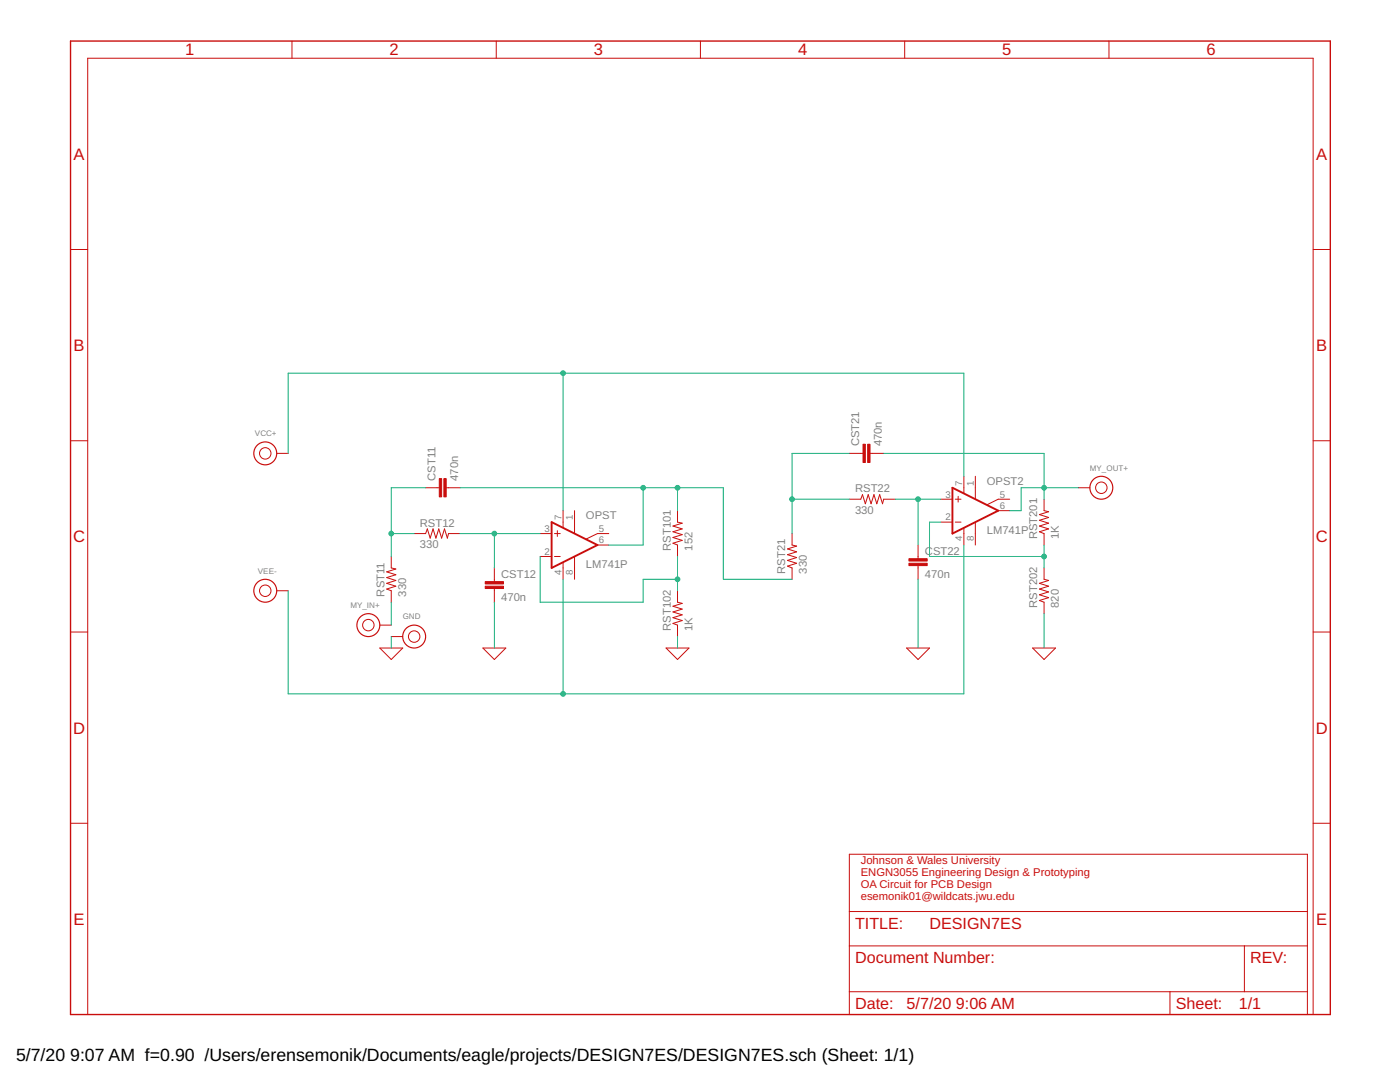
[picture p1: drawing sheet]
<svg xmlns="http://www.w3.org/2000/svg" width="279mm" height="216mm" viewBox="0 0 279 216" stroke-linecap="round" stroke-linejoin="round" font-family="sans-serif">
<g fill="none" stroke="#c90d0c" stroke-width=".2">
<path d="M58.3 8.2v3.4M99 8.2v3.4M139.8 8.2v3.4M180.6 8.2v3.4M221.3 8.2v3.4M14.1 49.8h3.4M262.1 49.8h3.4M14.1 87.9h3.4M55.2 90.5h2.3M84.9 97.3h2.8M89 97.3h2.8M169.5 99.6h2.3l.3-.9 .6 1.8 .6-1.8 .5 1.8 .6-1.8 .6 1.8 .6-1.8 .5 1.8 .3-.9h2.2"/>
<path d="M169.5 90.5h2.8M173.6 90.5h2.8M187.8 99.6h2.3M190.6 99.6h1.2M191.2 99v1.2M192.4 95v3.4M194.6 95v4.5M201.5 99.6h-2.3l-2.2 1.1M208.4 99.6v2.3l.9 .2-1.9 .6 1.9 .6-1.9 .5 1.9 .6-1.9 .6 1.9 .5-1.9 .6 1 .4v2.3M215.2 97.3h2.3M262.1 87.9h3.4M55.2 117.9h2.3"/>
<path d="M78.1 111v2.3l.9 .2-1.8 .6 1.8 .6-1.8 .6 1.8 .5-1.8 .6 1.8 .6-1.8 .5 .9 .4v2.3M82.7 106.5h2.2l.4-1 .6 1.9 .5-1.9 .6 1.9 .6-1.9 .5 1.9 .6-1.9 .6 1.9 .2-.9h2.3M98.7 113.3v2.8M98.7 117.4v2.8M107.8 106.5h2.3M107.8 111h2.3M110.7 106.5h1.1M110.7 111h1.1M111.2 105.9v1.1M112.4 101.9v3.3M112.4 112.3v3.3M114.7 101.9v4.5"/>
<path d="M114.7 111.1v4.5M119.2 108.8h2.3M121.5 106.5h-2.3l-2.2 1M135.2 101.9v2.3l.9 .2-1.8 .6 1.8 .5-1.8 .6 1.8 .6-1.8 .6 1.8 .5-1.8 .6 .9 .4v2.2M135.2 117.9v2.3l.9 .2-1.8 .6 1.8 .5-1.8 .6 1.8 .6-1.8 .6 1.8 .5-1.8 .6 .9 .3v2.3M158.1 106.5v2.3l.9 .2-1.8 .5 1.8 .6-1.8 .6 1.8 .6-1.8 .5 1.8 .6-1.8 .6 .9 .3v2.3M183.2 108.8v2.7M183.2 112.9v2.7M187.8 104.2h2.3M190.6 104.2h1.2M192.4 105.4v3.4M194.6 104.2v4.6"/>
<path d="M199.2 101.9h2.3M208.4 113.3v2.3l.9 .2-1.9 .6 1.9 .6-1.9 .5 1.9 .6-1.9 .6 1.9 .6-1.9 .5 1 .4v2.2M14.1 126.1h3.4M75.8 129.3h4.6l-2.3 2.3zM75.8 124.7h2.3M78.1 127h2.3M96.4 129.3h4.5l-2.2 2.3zM132.9 129.3h4.6l-2.3 2.3zM180.9 129.3h4.6l-2.3 2.3zM206.1 129.3h4.6l-2.3 2.3zM262.1 126.1h3.4M14.1 164.3h3.4"/>
<path d="M169.5 170.5h91.4v31.9h-91.4zM262.1 164.3h3.4M169.5 188.7h91.4M169.5 197.9h91.4M169.5 181.9h91.4M233.5 197.9v4.5M248.3 188.7v9.2M17.5 202.4v-190.8h244.6v190.8"/>
<circle cx="52.9" cy="90.5" r="1.14"/>
<circle cx="219.8" cy="97.3" r="1.14"/>
<circle cx="52.9" cy="117.9" r="1.14"/>
<circle cx="73.5" cy="124.7" r="1.14"/>
<circle cx="82.7" cy="127" r="1.14"/>
</g>
<g fill="#c90d0c" stroke="#c90d0c" stroke-width=".2">
<path d="M87.7 95.5h.4v3.6h-.4z"/>
<path d="M88.6 95.5h.4v3.6h-.4z"/>
<path d="M96.8 116.1h3.7v.4h-3.7z"/>
<path d="M96.8 117h3.7v.4h-3.7z"/>
<path d="M172.2 88.6h.5v3.7h-.5z"/>
<path d="M173.2 88.6h.4v3.7h-.4z"/>
<path d="M181.4 111.5h3.6v.5h-3.6z"/>
<path d="M181.4 112.4h3.6v.5h-3.6z"/>
</g>
<path d="M190.1 97.3l9.1 4.6-9.1 4.6zM110.1 104.2l9.1 4.6-9.1 4.5z" fill="none" stroke="#c90d0c" stroke-width=".38"/>
<g fill="none" stroke="#c90d0c" stroke-width=".23">
<circle cx="52.9" cy="90.5" r="2.29"/>
<circle cx="219.8" cy="97.3" r="2.29"/>
<circle cx="52.9" cy="117.9" r="2.29"/>
<circle cx="73.5" cy="124.7" r="2.29"/>
<circle cx="82.7" cy="127" r="2.29"/>
</g>
<path d="M14.1 8.2h251.4v194.2h-251.4z" fill="none" stroke="#c90d0c" stroke-width=".28"/>
<g fill="none" stroke="#0dab76" stroke-width=".2">
<path d="M112.4 74.5v27.4M57.5 90.5v-16h134.9v20.5M84.9 97.3h-6.8v13.7M91.8 97.3h52.6v18.3h13.7M128.4 97.3v11.5h-6.9M135.2 97.3v4.6M158.1 99.6h11.4M169.5 90.5h-11.4v16M176.4 90.5h32v9.1M178.6 99.6h9.2M183.2 99.6v9.2M215.2 97.3h-11.4v4.6h-2.3"/>
<path d="M78.1 106.5h4.6M91.8 106.5h16M98.7 106.5v6.8M107.8 111v9.2h20.6v-4.6h6.8M112.4 115.6v22.9M135.2 111v6.9M183.2 115.6v13.7M187.8 104.2h-2.3v6.8h22.9M192.4 108.8v29.7h-134.9v-20.6M208.4 108.8v4.5M78.1 120.2v4.5M78.1 127v2.3"/>
<path d="M98.7 120.2v9.1M135.2 127v2.3M208.4 122.4v6.9"/>
</g>
<g fill="#0dab76" stroke="#0dab76" stroke-width=".2">
<circle cx="78.1" cy="106.5" r=".47"/>
<circle cx="98.7" cy="106.5" r=".47"/>
<circle cx="135.2" cy="115.6" r=".47"/>
<circle cx="135.2" cy="97.3" r=".47"/>
<circle cx="128.4" cy="97.3" r=".47"/>
<circle cx="158.1" cy="99.6" r=".47"/>
<circle cx="208.4" cy="111" r=".47"/>
<circle cx="208.4" cy="97.3" r=".47"/>
<circle cx="183.2" cy="99.6" r=".47"/>
<circle cx="112.4" cy="74.5" r=".47"/>
<circle cx="112.4" cy="138.5" r=".47"/>
</g>
<g font-size="3.5">
<text x="3.2" y="211.7">5/7/20</text>
<text x="14" y="211.7">9:07 AM f=0.90 /Users/erensemonik/Documents/eagle/projects/DESIGN7ES/DESIGN7ES.sch (Sheet: 1/1)</text>
</g>
<g font-size="3.3" fill="#c90d0c">
<text x="37" y="11.1">1</text>
<text x="77.7" y="11.1">2</text>
<text x="118.5" y="11.1">3</text>
<text x="159.3" y="11.1">4</text>
<text x="200" y="11.1">5</text>
<text x="240.8" y="11.1">6</text>
<text x="14.7" y="31.9">A</text>
<text x="262.7" y="31.9">A</text>
<text x="14.7" y="70">B</text>
<text x="262.7" y="70">B</text>
<text x="14.6" y="108.2">C</text>
<text x="262.6" y="108.2">C</text>
<text x="14.6" y="146.4">D</text>
<text x="262.6" y="146.4">D</text>
<text x="14.7" y="184.5">E</text>
<text x="262.7" y="184.5">E</text>
</g>
<g font-size="3.2" fill="#c90d0c">
<text x="170.6" y="185.3">TITLE:</text>
<text x="185.5" y="185.3">DESIGN7ES</text>
<text x="170.6" y="192.2">Document Number:</text>
<text x="249.5" y="192.2">REV:</text>
<text x="170.6" y="201.3">Date:</text>
<text x="180.9" y="201.3">5/7/20</text>
<text x="190.8" y="201.3">9:06 AM</text>
<text x="234.6" y="201.3">Sheet:</text>
<text x="247.2" y="201.3">1/1</text>
</g>
<g font-size="2.2" fill="#808080">
<text x="171.4" y="89.1" transform="rotate(-90 171.4 89.1)">CST21</text>
<text x="176" y="89.1" transform="rotate(-90 176 89.1)">470n</text>
<text x="86.9" y="95.9" transform="rotate(-90 86.9 95.9)">CST11</text>
<text x="91.5" y="95.9" transform="rotate(-90 91.5 95.9)">470n</text>
<text x="170.6" y="98.3">RST22</text>
<text x="196.9" y="96.7">OPST2</text>
<text x="83.8" y="105.1">RST12</text>
<text x="116.9" y="103.6">OPST</text>
<text x="170.6" y="102.6">330</text>
<text x="196.9" y="106.5">LM741P</text>
<text x="207" y="107.6" transform="rotate(-90 207 107.6)">RST201</text>
<text x="211.3" y="107.6" transform="rotate(-90 211.3 107.6)">1K</text>
<text x="83.8" y="109.4">330</text>
<text x="116.9" y="113.3">LM741P</text>
<text x="133.9" y="109.9" transform="rotate(-90 133.9 109.9)">RST101</text>
<text x="138.2" y="109.9" transform="rotate(-90 138.2 109.9)">152</text>
<text x="184.6" y="110.7">CST22</text>
<text x="76.7" y="119" transform="rotate(-90 76.7 119)">RST11</text>
<text x="81.1" y="119" transform="rotate(-90 81.1 119)">330</text>
<text x="100" y="119.8">470n</text>
<text x="100" y="115.3">CST12</text>
<text x="156.7" y="114.5" transform="rotate(-90 156.7 114.5)">RST21</text>
<text x="161" y="114.5" transform="rotate(-90 161 114.5)">330</text>
<text x="184.6" y="115.3">470n</text>
<text x="133.9" y="125.9" transform="rotate(-90 133.9 125.9)">RST102</text>
<text x="138.2" y="125.9" transform="rotate(-90 138.2 125.9)">1K</text>
<text x="207" y="121.3" transform="rotate(-90 207 121.3)">RST202</text>
<text x="211.3" y="121.3" transform="rotate(-90 211.3 121.3)">820</text>
</g>
<g font-size="2.2" fill="#c90d0c">
<text x="171.8" y="172.4">Johnson &amp; Wales University</text>
<text x="171.8" y="174.8">ENGN3055 Engineering Design &amp; Prototyping</text>
<text x="171.8" y="177.2">OA Circuit for PCB Design</text>
<text x="171.8" y="179.6">esemonik01@wildcats.jwu.edu</text>
</g>
<g font-size="1.9" fill="#808080">
<text x="188.7" y="99.3">3</text>
<text x="192" y="97" transform="rotate(-90 192 97)">7</text>
<text x="194.3" y="97" transform="rotate(-90 194.3 97)">1</text>
<text x="199.5" y="99.3">5</text>
<text x="199.5" y="101.6">6</text>
<text x="108.7" y="106.1">3</text>
<text x="112" y="103.9" transform="rotate(-90 112 103.9)">7</text>
<text x="114.3" y="103.9" transform="rotate(-90 114.3 103.9)">1</text>
<text x="119.5" y="106.1">5</text>
<text x="188.7" y="103.9">2</text>
<text x="192" y="107.9" transform="rotate(-90 192 107.9)">4</text>
<text x="194.3" y="107.9" transform="rotate(-90 194.3 107.9)">8</text>
<text x="108.7" y="110.7">2</text>
<text x="119.5" y="108.4">6</text>
<text x="112" y="114.7" transform="rotate(-90 112 114.7)">4</text>
<text x="114.3" y="114.7" transform="rotate(-90 114.3 114.7)">8</text>
</g>
<g font-size="1.6" fill="#808080">
<text x="50.9" y="87">VCC+</text>
<text x="217.5" y="93.9">MY_OUT+</text>
<text x="51.5" y="114.5">VEE-</text>
<text x="69.9" y="121.3">MY_IN+</text>
<text x="80.4" y="123.6">GND</text>
</g>
</svg>
